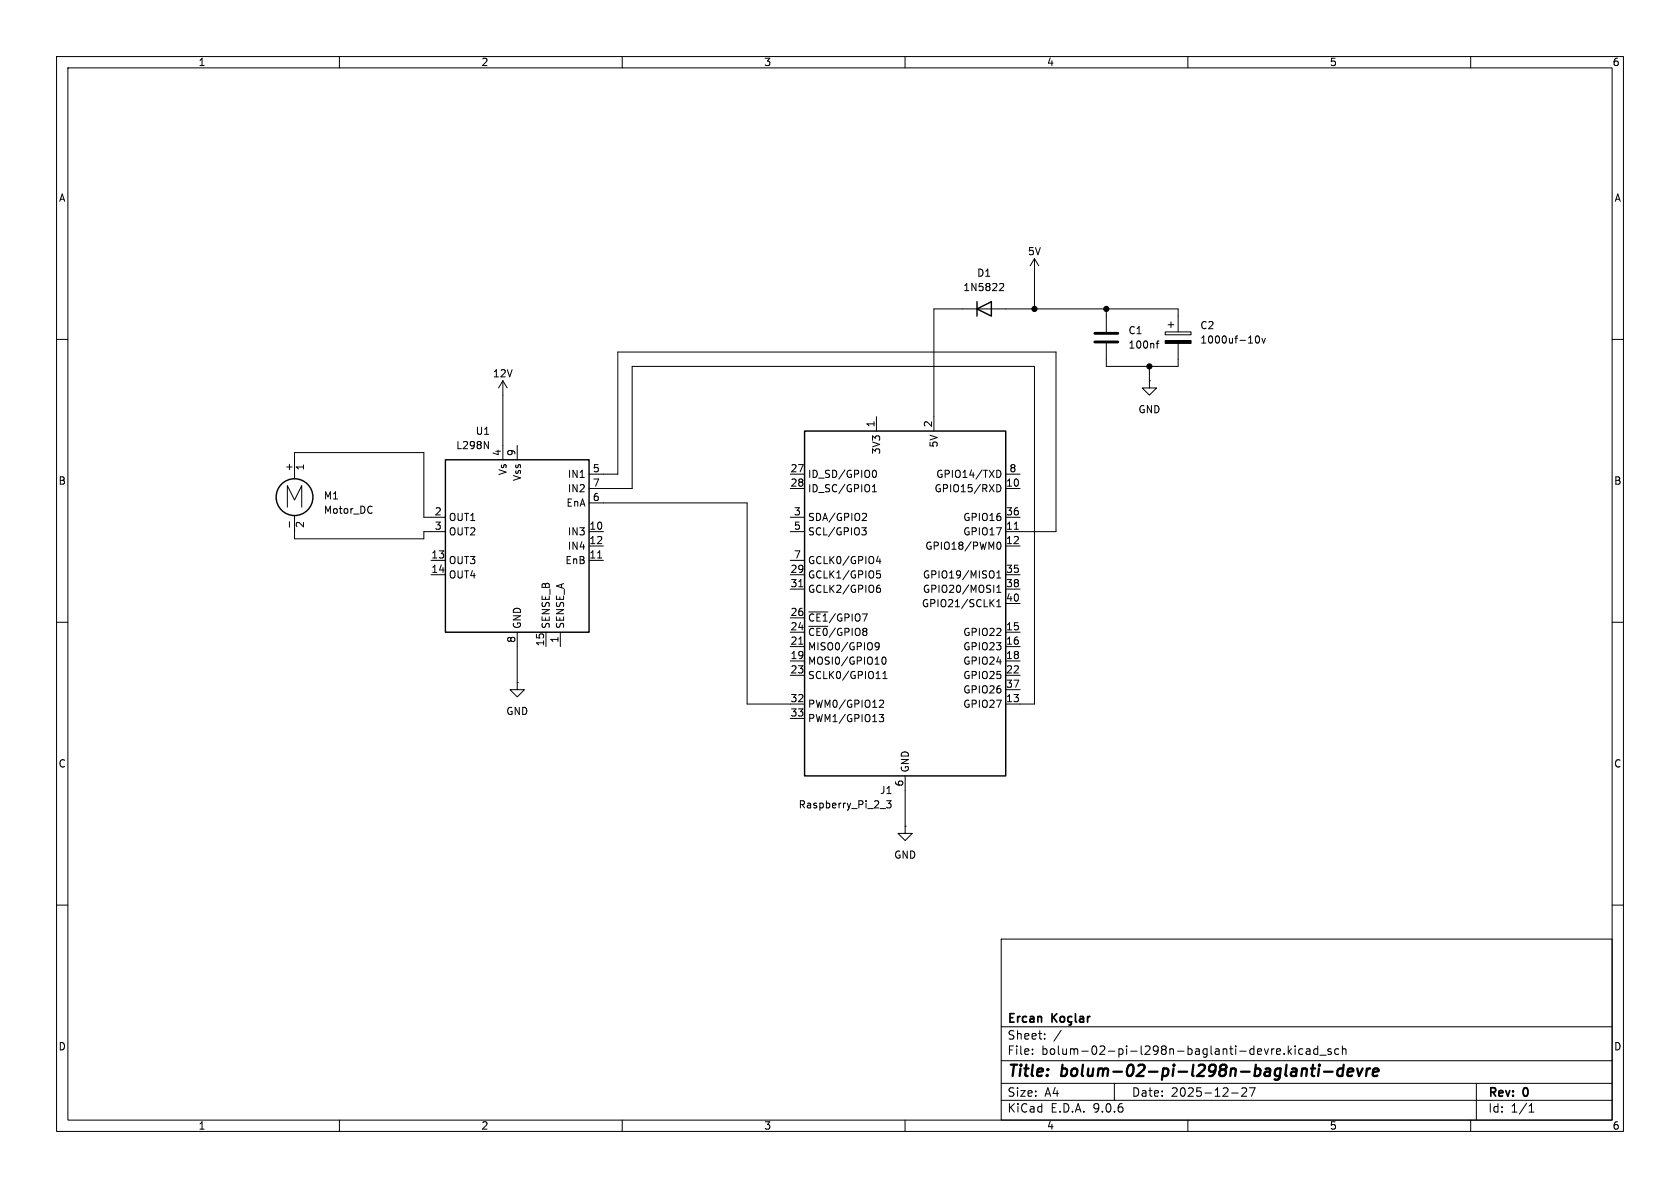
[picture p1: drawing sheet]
<svg xmlns="http://www.w3.org/2000/svg" width="297mm" height="210mm" viewBox="0 0 297 210" stroke-linecap="round" stroke-linejoin="round" font-family="sans-serif">
<g fill="none" stroke="#000" stroke-width=".18">
<path d="M10 10h277v190h-277zM12 12h273v186h-273zM60 10v2M110 10v2M160 10v2M210 10v2M260 10v2M176.9 50.1l.4 .1 .1 .3-.7 .9h.7M182.9 45.7l-.8 1.3M182.9 45.7l.7 1.3M182.9 45.7v8.9M195.6 54.6v4.1"/>
<path d="M206 58.7h4.6v.5h-4.6zM206.5 57.4h1M207 56.9v1M208.3 58.7v-4.1h-43.2v21.6M222.1 59.4h.1a.68 .68 0 0 1 .5 .6 .68 .68 0 0 1-.5 .7 .84 .84 0 0 1-.1-1.3zM223.1 59.8l.3 .9 .3-.9M10 60h2M85.6 78l.7 1.3v-1.3M88.9 67.3l-.8 1.3M88.9 67.3l.8 1.3M88.9 67.3v14M91.4 78.7v2.6"/>
<path d="M154.9 73.7v2.5M195.6 60.7v4.1h12.7v-4.1M203.2 67.3v1.3h1.3l-1.3 1.3-1.3-1.3h1.3M203.2 67.3h.1M203.2 64.8v2.5M204.4 60.7h.5M204.9 60.3l-.3 .2v1M285 60h2M50.8 89.7v-3.8l1.3 2.5 1.2-2.5v3.8M51.2 92.2v1M52.1 84.6v-4.6h22.8v11.4h3.8M52.1 91.1v4.2h22.8v-1.3h3.8"/>
<path d="M65.7 89.5l.1 .1M65.8 90.6l-.1 .1M76.2 99.1h2.5M104.1 86.4h7.7v-21.6h71.1v59.7h-5.1M104.1 83.8h5.1v-21.6h77.5v31.8h-8.9M104.1 94h2.6M104.1 96.5h2.6M104.1 88.9h28v35.6h10.1M104.1 99.1h2.6M105.7 98.6h.7M139.7 83.8h2.5M139.7 86.4h2.5"/>
<path d="M139.7 91.4h2.5M139.7 94h2.5M139.7 99.1h2.5M152.3 93.3h.8l-.4 .5 .4 .1v.4l-.2 .3h-.4M152.6 90.7l.5 .1 .1 .3-.8 .9h.8M154.2 86.9h.7M154.2 86l.4-.3v1.2M154.4 83.2l.1-.1a.68 .68 0 0 1 .5 .7 .68 .68 0 0 1-.5 .6l-.1-.1M155.2 98.3l-.3 .9h.8M155.5 98.8v.8M176.2 83.1a.64 .64 0 0 1 .8 .7 .64 .64 0 0 1-.8 .6M176.2 85.7a.64 .64 0 0 1 .8 .6 .64 .64 0 0 1-.8 .6"/>
<path d="M176.3 96l.2-.2a.68 .68 0 0 1 .5 .7 .68 .68 0 0 1-.5 .6l-.2-.1-.1-.4zM177.8 83.8h2.5M177.8 86.4h2.5M177.8 91.4h2.5M177.8 96.5h2.5M179.3 93.6h.7M10 110h2M76.2 101.6h2.5M91.4 111.8v8.9M96.5 111.8v2.5M99.1 111.8v2.5M139.7 101.6h2.5"/>
<path d="M139.7 104.1h2.5M139.7 111.8h2.5M139.7 114.3h2.5M139.7 116.8h2.5M139.7 119.4h2.5M139.7 109.2h2.5M141.2 103.7h.7M141.2 113.9h.7M143 108.2h3.3M143 110.7h3.3M154.9 120h.7M154.9 104.2l.3-.3h.2l.3 .3v.3l-.3 .2h-.3l-.2-.2"/>
<path d="M155.4 114.2l-.2 .2-.4-.1-.1-.1 .1-.5 .4-.1 .2 .1a.84 .84 0 0 1-.3 1.2h-.3M155.5 103.4l-.3 .1-.3 .5M155.6 100.9h-.6l-.1 .6 .2-.1 .4 .1 .2 .1-.1 .5-.2 .1-.5-.1M156.1 116.2l.1-.1a.68 .68 0 0 1 .5 .7 .68 .68 0 0 1-.5 .6 .84 .84 0 0 1-.1-1.2zM156.1 120h.7M156.1 119.1l.4-.4v1.3M175.2 106.5l.5 .8M175.7 101.1v.9M175.7 106l-.7 .7M176.2 102.2h.7M176.2 101.3l.4-.4v1.3M176.2 103.8l.4-.4v1.3"/>
<path d="M176.2 106.4l.4-.4v1.3M176.2 104.7h.7M176.2 107.3h.7M177.8 101.6h2.5M177.8 104.1h2.5M177.8 106.7h2.5M177.8 111.8h2.5M177.8 114.3h2.5M177.8 116.8h2.5M177.8 119.4h2.5M285 110h2M91.4 120.7v1.2h1.3l-1.3 1.3-1.2-1.3h1.2"/>
<path d="M91.4 120.7h.1M139.7 127h2.5M155.4 126.3h.8l-.4 .5 .4 .1v.6l-.2 .1-.5-.1M155.5 123.9l.5-.1 .2 .3-.8 .9h.8M160 137.2v8.9M177.8 121.9h2.5M155.6 142.9h1M156.7 141.5h.8l-.4 .5 .4 .2v.5l-.2 .1-.6-.1M160 146.1v1.2h1.3l-1.3 1.3-1.3-1.3h1.3M160 146.1h.1M10 160h2M177 166h108v32h-108z"/>
<path d="M285 160h2M60 198v2M110 198v2M160 198v2M177 194.5h108M177 191.5h108M177 187.5h108M177 181.5h108M182.5 186.3v.1M182.5 185.5v.1M184.7 183.6v.1M184.7 182.8v.1"/>
<path d="M187.6 182.1l-1.3 2M197 191.5v3M210 198v2M217.7 193.2h1.2M220.3 192.4v.5l-.8 .9h.9M221.9 192.3l-.7 1.5M225.7 185.9l.7-.1-.1-.3-.4-.1-.2 .2v.7h.6M227 186.3v.1M227.7 184.9v1.5M227.9 185.8l.4 .6M228.3 185.4l-.6 .6M229 184.9v.1"/>
<path d="M229 185.4v1M230.3 185.5l-.4-.1-.3 .3v.4l.1 .2h.6M231 185.5h.5l.1 .9M231.6 185.8h-.5a.29 .29 0 0 0-.2 .3 .29 .29 0 0 0 .2 .3l.5-.1M233 185.5l-.5-.1-.3 .3v.4l.2 .2h.6M233 184.9v1.5M233.3 186.5h1.2M235.3 185.5l-.3-.1-.3 .2 .1 .2 .5 .2v.3h-.6M236.7 185.5l-.5-.1-.2 .3v.4l.1 .2h.6M237.3 185.5l.2-.1 .4 .1 .1 .9M237.3 184.9v1.5M260 198v2"/>
<path d="M261 191.5v6.5M270.3 196.6h.9M270.3 195.5l.4-.4v1.5"/>
</g>
<path d="M233.2 188.9l-.2 1.3M233.3 188.2l-.1 .2M233.3 188.2l-.1 .1v.1M233.3 188.2v.1l-.1 .1M234.1 189.4h1.5M237.5 189a.66 .66 0 0 0-1 .3l-.1 .5 .2 .3 .1 .1 .6-.1M237.6 188.2l-.3 2M238.2 189.5l1-.1v-.4l-.2-.1-.6 .1-.2 .9 .2 .3 .6-.1M239.9 188.9l.4 1.3 .6-1.3M241.7 188.9l-.2 1.3M242.2 188.9l-.4 .1-.2 .3M242.7 189.5l1-.1-.1-.4-.1-.1-.6 .1-.2 .9 .2 .3 .6-.1" fill="none" stroke="#000" stroke-width=".4"/>
<path d="M186 179.2v1.5M186.2 179.8l.6 .9M186.8 179.2l-.8 .8M187.6 179.8l.3-.1 .3 .3v.4l-.3 .3-.3-.1-.2-.2v-.4zM189.5 179.8l-.4-.1-.3 .3v.4l.1 .2h.6M190.1 179.2v1.3l.2 .2M190.9 179.8h.6l.1 .9M192.3 179.7v1M192.7 179.7l-.3 .1-.1 .2M189.2 180.8l.2 .2-.1 .1-.3 .1M191.6 180l-.5 .1a.29 .29 0 0 0-.3 .3 .29 .29 0 0 0 .3 .3l.5-.1" fill="none" stroke="#000" stroke-width=".3"/>
<path d="M193.5 58.9h4.1M193.5 60.5h4.1" fill="none" stroke="#000" stroke-width=".51"/>
<g fill="#000" stroke="#000" stroke-width=".18">
<path d="M206 60.2h4.6v.5h-4.6z"/>
<circle cx="182.9" cy="54.6" r=".46"/>
<circle cx="195.6" cy="54.6" r=".46"/>
<circle cx="203.2" cy="64.8" r=".46"/>
</g>
<g fill="none" stroke="#000" stroke-width=".25">
<path d="M172.7 54.6l2.6-1.3v2.6zM172.7 53.3v2.6M142.2 76.2h35.6v61h-35.6zM78.7 81.3h25.4v30.5h-25.4z"/>
<circle cx="52.1" cy="87.9" r="3.3"/>
</g>
<g font-size="2.8">
<text x="178" y="190.9">Title:</text>
<text x="187.7" y="190.9">bolum-02-pi-l298n-baglanti-devre</text>
</g>
<g font-size="2.1">
<text x="178" y="184">Sheet:</text>
<text x="178" y="181.2">Ercan</text>
<text x="178" y="186.7">File:</text>
<text x="184.1" y="186.7">bolum-02-pi-l298n-baglanti-devre.kicad_sch</text>
<text x="178" y="196.9">KiCad</text>
<text x="178" y="194.1">Size:</text>
<text x="184.7" y="194.1">A4</text>
<text x="185.7" y="196.9">E.D.A.</text>
<text x="193.3" y="196.9">9.0.6</text>
<text x="200" y="194.1">Date:</text>
<text x="207" y="194.1">2025-12-27</text>
<text x="263" y="194.3">Rev:</text>
<text x="263" y="196.9">Id:</text>
<text x="267.1" y="196.9">1/1</text>
<text x="269.4" y="194.3">0</text>
</g>
<g font-size="1.8">
<text x="35" y="11.9">1</text>
<text x="85" y="11.9">2</text>
<text x="135" y="11.9">3</text>
<text x="185" y="11.9">4</text>
<text x="235" y="11.9">5</text>
<text x="285" y="11.9">6</text>
<text x="10.3" y="35.9">A</text>
<text x="285.3" y="35.9">A</text>
<text x="181.6" y="45.3">5V</text>
<text x="170.2" y="51.7">1N5822</text>
<text x="172.6" y="49.1">D1</text>
<text x="199.4" y="59.3">C1</text>
<text x="212.1" y="58.4">C2</text>
<text x="199.4" y="61.8">100nf</text>
<text x="212.1" y="60.9">1000uf-10v</text>
<text x="87" y="66.9">12V</text>
<text x="84" y="77.1">U1</text>
<text x="154.7" y="75.6" transform="rotate(-90 154.7 75.6)">1</text>
<text x="164.8" y="75.6" transform="rotate(-90 164.8 75.6)">2</text>
<text x="201.2" y="73.3">GND</text>
<text x="51.8" y="83.4" transform="rotate(-90 51.8 83.4)">+</text>
<text x="54.1" y="83.3" transform="rotate(-90 54.1 83.3)">1</text>
<text x="80.6" y="79.6">L298N</text>
<text x="88.6" y="80.7" transform="rotate(-90 88.6 80.7)">4</text>
<text x="91.2" y="80.7" transform="rotate(-90 91.2 80.7)">9</text>
<text x="104.7" y="83.6">5</text>
<text x="139.7" y="83.6">27</text>
<text x="155.8" y="80.4" transform="rotate(-90 155.8 80.4)">3V3</text>
<text x="166" y="79.2" transform="rotate(-90 166 79.2)">5V</text>
<text x="178.4" y="83.6">8</text>
<text x="10.3" y="85.9">B</text>
<text x="57.2" y="88.5">M1</text>
<text x="89.8" y="84.1" transform="rotate(-90 89.8 84.1)">Vs</text>
<text x="92.3" y="85.1" transform="rotate(-90 92.3 85.1)">Vss</text>
<text x="100" y="89.8">EnA</text>
<text x="100.3" y="84.7">IN1</text>
<text x="100.3" y="87.2">IN2</text>
<text x="104.7" y="86.1">7</text>
<text x="104.7" y="88.6">6</text>
<text x="139.7" y="86.1">28</text>
<text x="142.7" y="84.7">ID_SD/GPIO0</text>
<text x="142.7" y="87.2">ID_SC/GPIO1</text>
<text x="165.1" y="87.2">GPIO15/RXD</text>
<text x="165.4" y="84.7">GPIO14/TXD</text>
<text x="177.8" y="86.1">10</text>
<text x="285.3" y="85.9">B</text>
<text x="54.1" y="93.4" transform="rotate(-90 54.1 93.4)">2</text>
<text x="57.2" y="91">Motor_DC</text>
<text x="76.8" y="91.2">2</text>
<text x="76.8" y="93.7">3</text>
<text x="79.2" y="92.3">OUT1</text>
<text x="79.2" y="94.8">OUT2</text>
<text x="100.3" y="94.8">IN3</text>
<text x="104.1" y="93.7">10</text>
<text x="140.3" y="91.2">3</text>
<text x="140.3" y="93.7">5</text>
<text x="142.7" y="92.3">SDA/GPIO2</text>
<text x="142.7" y="94.8">SCL/GPIO3</text>
<text x="170.2" y="92.3">GPIO16</text>
<text x="170.2" y="94.8">GPIO17</text>
<text x="177.8" y="91.2">36</text>
<text x="177.8" y="93.7">11</text>
<text x="76.2" y="98.8">13</text>
<text x="76.2" y="101.3">14</text>
<text x="79.2" y="99.9">OUT3</text>
<text x="99.9" y="99.9">EnB</text>
<text x="100.3" y="97.4">IN4</text>
<text x="104.1" y="96.3">12</text>
<text x="104.1" y="98.8">11</text>
<text x="139.7" y="101.3">29</text>
<text x="140.3" y="98.8">7</text>
<text x="142.7" y="99.9">GCLK0/GPIO4</text>
<text x="163.5" y="97.4">GPIO18/PWM0</text>
<text x="177.8" y="96.3">12</text>
<text x="177.8" y="101.3">35</text>
<text x="79.2" y="102.5">OUT4</text>
<text x="139.7" y="103.9">31</text>
<text x="142.7" y="102.5">GCLK1/GPIO5</text>
<text x="142.7" y="105">GCLK2/GPIO6</text>
<text x="162.9" y="107.5">GPIO21/SCLK1</text>
<text x="163.1" y="102.5">GPIO19/MISO1</text>
<text x="163.1" y="105">GPIO20/MOSI1</text>
<text x="177.8" y="103.9">38</text>
<text x="177.8" y="106.4">40</text>
<text x="91.2" y="113.7" transform="rotate(-90 91.2 113.7)">8</text>
<text x="92.3" y="111.3" transform="rotate(-90 92.3 111.3)">GND</text>
<text x="97.4" y="111.3" transform="rotate(-90 97.4 111.3)">SENSE_B</text>
<text x="98.8" y="113.7" transform="rotate(-90 98.8 113.7)">1</text>
<text x="99.9" y="111.3" transform="rotate(-90 99.9 111.3)">SENSE_A</text>
<text x="139.7" y="109">26</text>
<text x="139.7" y="111.5">24</text>
<text x="142.7" y="110.1">~{CE1}/GPIO7</text>
<text x="142.7" y="112.6">~{CE0}/GPIO8</text>
<text x="170.2" y="112.6">GPIO22</text>
<text x="177.8" y="111.5">15</text>
<text x="96.3" y="114.3" transform="rotate(-90 96.3 114.3)">15</text>
<text x="139.7" y="114">21</text>
<text x="139.7" y="116.6">19</text>
<text x="139.7" y="119.1">23</text>
<text x="142.7" y="115.2">MISO0/GPIO9</text>
<text x="142.7" y="117.7">MOSI0/GPIO10</text>
<text x="170.2" y="115.2">GPIO23</text>
<text x="170.2" y="117.7">GPIO24</text>
<text x="177.8" y="114">16</text>
<text x="177.8" y="116.6">18</text>
<text x="177.8" y="119.1">22</text>
<text x="139.7" y="124.2">32</text>
<text x="142.7" y="120.2">SCLK0/GPIO11</text>
<text x="142.7" y="125.3">PWM0/GPIO12</text>
<text x="170.2" y="120.2">GPIO25</text>
<text x="170.2" y="122.8">GPIO26</text>
<text x="170.2" y="125.3">GPIO27</text>
<text x="177.8" y="121.7">37</text>
<text x="177.8" y="124.2">13</text>
<text x="89.4" y="126.6">GND</text>
<text x="139.7" y="126.7">33</text>
<text x="142.7" y="127.9">PWM1/GPIO13</text>
<text x="10.3" y="135.9">C</text>
<text x="160.9" y="136.7" transform="rotate(-90 160.9 136.7)">GND</text>
<text x="285.3" y="135.9">C</text>
<text x="141.1" y="143.1">Raspberry_Pi_2_3</text>
<text x="155.5" y="140.6">J1</text>
<text x="159.8" y="139.1" transform="rotate(-90 159.8 139.1)">6</text>
<text x="158" y="152">GND</text>
<text x="10.3" y="185.9">D</text>
<text x="285.3" y="185.9">D</text>
<text x="35" y="199.9">1</text>
<text x="85" y="199.9">2</text>
<text x="135" y="199.9">3</text>
<text x="185" y="199.9">4</text>
<text x="235" y="199.9">5</text>
<text x="285" y="199.9">6</text>
</g>
</svg>
